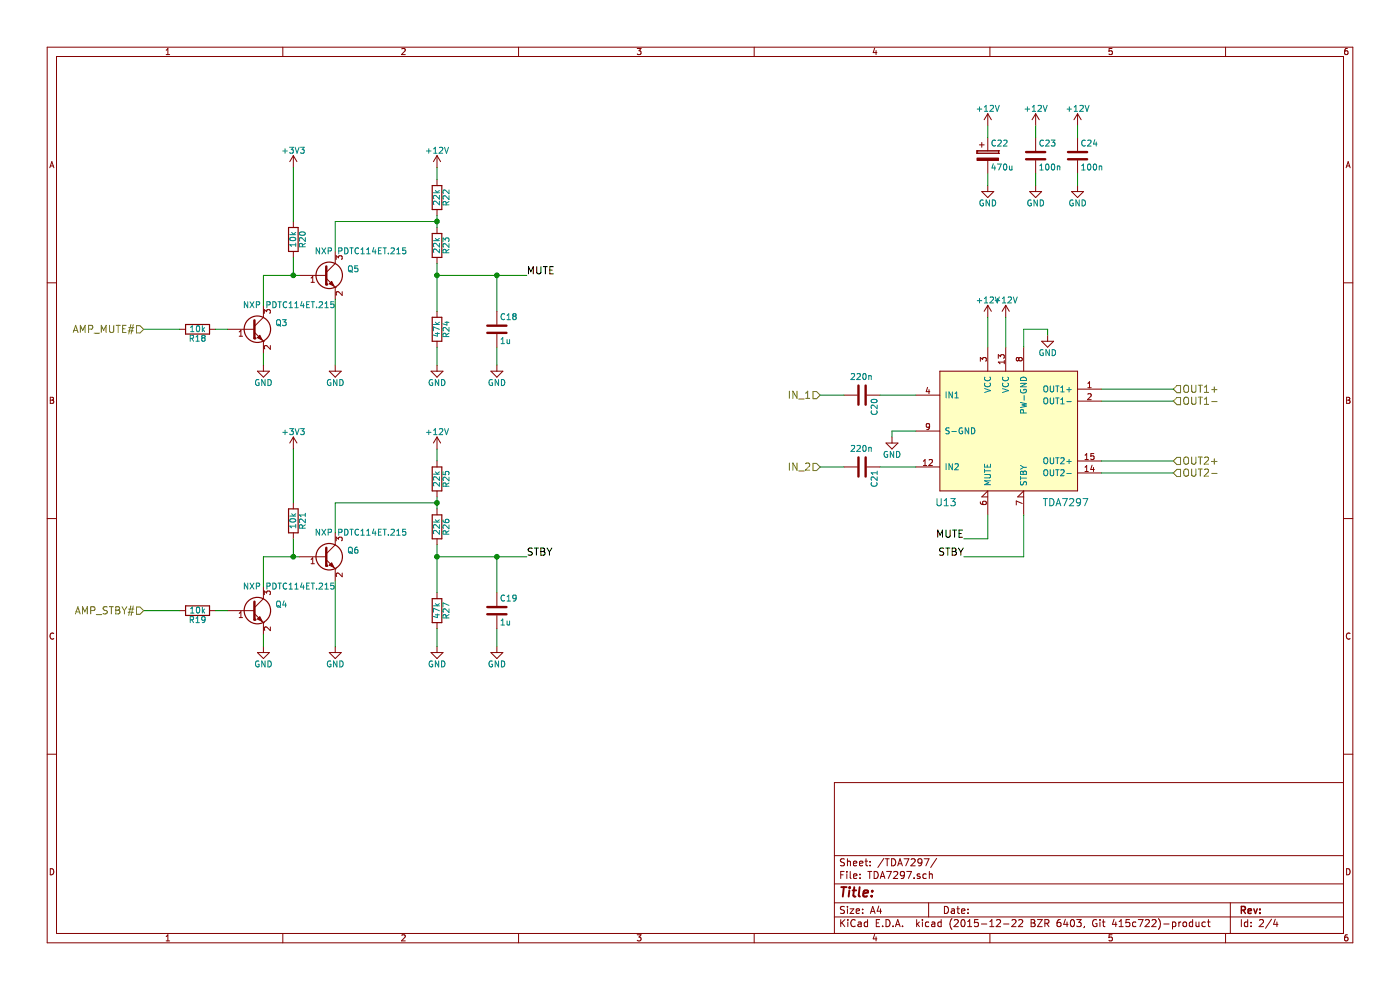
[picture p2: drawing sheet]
EESchema Schematic File Version 2
LIBS:power
LIBS:device
LIBS:transistors
LIBS:conn
LIBS:linear
LIBS:regul
LIBS:74xx
LIBS:cmos4000
LIBS:adc-dac
LIBS:memory
LIBS:xilinx
LIBS:microcontrollers
LIBS:dsp
LIBS:microchip
LIBS:analog_switches
LIBS:motorola
LIBS:texas
LIBS:intel
LIBS:audio
LIBS:interface
LIBS:digital-audio
LIBS:philips
LIBS:display
LIBS:cypress
LIBS:siliconi
LIBS:opto
LIBS:atmel
LIBS:contrib
LIBS:valves
LIBS:connectors
LIBS:ICs
LIBS:PowerAmps
LIBS:Spannungsregler
LIBS:stm32f4discovery
LIBS:Audioplayer_OG_Prototyp-cache
EELAYER 25 0
EELAYER END
$Descr A4 11693 8268
encoding utf-8
Sheet 2 4
Title ""
Date ""
Rev ""
Comp ""
Comment1 ""
Comment2 ""
Comment3 ""
Comment4 ""
$EndDescr
$Comp
L TDA7297 U13
U 1 1
P 7550 4900
F 0 "U13" H 7900 5600 60  0000 C CNN
F 1 "TDA7297" H 8900 5600 60  0000 C CNN
F 2 "TO_SOT_Packages_THT:Multiwatt_15_Vertical" H 7550 4900 60  0001 C CNN
F 3 "" H 7550 4900 60  0000 C CNN
	1    7550 4900
	1    0    0    -1  
$EndComp
Text HLabel 9800 3250 2    60   Input ~ 0
OUT1+
Text HLabel 9800 3350 2    60   Input ~ 0
OUT1-
Text HLabel 9800 3850 2    60   Input ~ 0
OUT2+
Text HLabel 9800 3950 2    60   Input ~ 0
OUT2-
Wire Wire Line
	9800 3250 9200 3250
Wire Wire Line
	9200 3350 9800 3350
Wire Wire Line
	9800 3850 9200 3850
Wire Wire Line
	9200 3950 9800 3950
$Comp
L +12V #PWR74
U 1 1
P 8250 2650
F 0 "#PWR74" H 8250 2500 50  0001 C CNN
F 1 "+12V" H 8250 2790 50  0000 C CNN
F 2 "" H 8250 2650 60  0000 C CNN
F 3 "" H 8250 2650 60  0000 C CNN
	1    8250 2650
	1    0    0    -1  
$EndComp
$Comp
L +12V #PWR75
U 1 1
P 8400 2650
F 0 "#PWR75" H 8400 2500 50  0001 C CNN
F 1 "+12V" H 8400 2790 50  0000 C CNN
F 2 "" H 8400 2650 60  0000 C CNN
F 3 "" H 8400 2650 60  0000 C CNN
	1    8400 2650
	1    0    0    -1  
$EndComp
$Comp
L GND #PWR78
U 1 1
P 8750 2800
F 0 "#PWR78" H 8750 2550 50  0001 C CNN
F 1 "GND" H 8750 2650 50  0000 C CNN
F 2 "" H 8750 2800 60  0000 C CNN
F 3 "" H 8750 2800 60  0000 C CNN
	1    8750 2800
	1    0    0    -1  
$EndComp
Wire Wire Line
	8750 2800 8750 2750
Wire Wire Line
	8750 2750 8550 2750
Wire Wire Line
	8550 2750 8550 2900
Wire Wire Line
	8400 2900 8400 2650
Wire Wire Line
	8250 2900 8250 2650
$Comp
L GND #PWR71
U 1 1
P 7450 3650
F 0 "#PWR71" H 7450 3400 50  0001 C CNN
F 1 "GND" H 7450 3500 50  0000 C CNN
F 2 "" H 7450 3650 60  0000 C CNN
F 3 "" H 7450 3650 60  0000 C CNN
	1    7450 3650
	1    0    0    -1  
$EndComp
Wire Wire Line
	7450 3650 7450 3600
Wire Wire Line
	7450 3600 7650 3600
$Comp
L Q_NPN_BEC Q5
U 1 1
P 2700 2300
F 0 "Q5" H 3000 2350 50  0000 R CNN
F 1 "NXP PDTC114ET.215" H 3400 2500 50  0000 R CNN
F 2 "TO_SOT_Packages_SMD:SOT-23_Handsoldering" H 2900 2400 29  0001 C CNN
F 3 "" H 2700 2300 60  0000 C CNN
	1    2700 2300
	1    0    0    -1  
$EndComp
$Comp
L Q_NPN_BEC Q3
U 1 1
P 2100 2750
F 0 "Q3" H 2400 2800 50  0000 R CNN
F 1 "NXP PDTC114ET.215" H 2800 2950 50  0000 R CNN
F 2 "TO_SOT_Packages_SMD:SOT-23_Handsoldering" H 2300 2850 29  0001 C CNN
F 3 "" H 2100 2750 60  0000 C CNN
	1    2100 2750
	1    0    0    -1  
$EndComp
$Comp
L GND #PWR59
U 1 1
P 2200 3050
F 0 "#PWR59" H 2200 2800 50  0001 C CNN
F 1 "GND" H 2200 2900 50  0000 C CNN
F 2 "" H 2200 3050 60  0000 C CNN
F 3 "" H 2200 3050 60  0000 C CNN
	1    2200 3050
	1    0    0    -1  
$EndComp
$Comp
L GND #PWR63
U 1 1
P 2800 3050
F 0 "#PWR63" H 2800 2800 50  0001 C CNN
F 1 "GND" H 2800 2900 50  0000 C CNN
F 2 "" H 2800 3050 60  0000 C CNN
F 3 "" H 2800 3050 60  0000 C CNN
	1    2800 3050
	1    0    0    -1  
$EndComp
Wire Wire Line
	2800 3050 2800 2500
Wire Wire Line
	2200 3050 2200 2950
Wire Wire Line
	2200 2300 2500 2300
Wire Wire Line
	2200 2300 2200 2550
$Comp
L R R20
U 1 1
P 2450 2000
F 0 "R20" V 2530 2000 50  0000 C CNN
F 1 "10k" V 2450 2000 50  0000 C CNN
F 2 "Resistors_SMD:R_0603_HandSoldering" V 2380 2000 30  0001 C CNN
F 3 "" H 2450 2000 30  0000 C CNN
	1    2450 2000
	1    0    0    -1  
$EndComp
Wire Wire Line
	2450 2300 2450 2150
Connection ~ 2450 2300
$Comp
L +3V3 #PWR61
U 1 1
P 2450 1400
F 0 "#PWR61" H 2450 1250 50  0001 C CNN
F 1 "+3V3" H 2450 1540 50  0000 C CNN
F 2 "" H 2450 1400 60  0000 C CNN
F 3 "" H 2450 1400 60  0000 C CNN
	1    2450 1400
	1    0    0    -1  
$EndComp
Wire Wire Line
	2450 1850 2450 1400
$Comp
L R R23
U 1 1
P 3650 2050
F 0 "R23" V 3730 2050 50  0000 C CNN
F 1 "22k" V 3650 2050 50  0000 C CNN
F 2 "Resistors_SMD:R_0603_HandSoldering" V 3580 2050 30  0001 C CNN
F 3 "" H 3650 2050 30  0000 C CNN
	1    3650 2050
	1    0    0    -1  
$EndComp
$Comp
L R R22
U 1 1
P 3650 1650
F 0 "R22" V 3730 1650 50  0000 C CNN
F 1 "22k" V 3650 1650 50  0000 C CNN
F 2 "Resistors_SMD:R_0603_HandSoldering" V 3580 1650 30  0001 C CNN
F 3 "" H 3650 1650 30  0000 C CNN
	1    3650 1650
	1    0    0    -1  
$EndComp
$Comp
L R R24
U 1 1
P 3650 2750
F 0 "R24" V 3730 2750 50  0000 C CNN
F 1 "47k" V 3650 2750 50  0000 C CNN
F 2 "Resistors_SMD:R_0603_HandSoldering" V 3580 2750 30  0001 C CNN
F 3 "" H 3650 2750 30  0000 C CNN
	1    3650 2750
	1    0    0    -1  
$EndComp
$Comp
L GND #PWR66
U 1 1
P 3650 3050
F 0 "#PWR66" H 3650 2800 50  0001 C CNN
F 1 "GND" H 3650 2900 50  0000 C CNN
F 2 "" H 3650 3050 60  0000 C CNN
F 3 "" H 3650 3050 60  0000 C CNN
	1    3650 3050
	1    0    0    -1  
$EndComp
Wire Wire Line
	3650 3050 3650 2900
Wire Wire Line
	3650 2200 3650 2600
Wire Wire Line
	3650 1900 3650 1800
$Comp
L +12V #PWR65
U 1 1
P 3650 1400
F 0 "#PWR65" H 3650 1250 50  0001 C CNN
F 1 "+12V" H 3650 1540 50  0000 C CNN
F 2 "" H 3650 1400 60  0000 C CNN
F 3 "" H 3650 1400 60  0000 C CNN
	1    3650 1400
	1    0    0    -1  
$EndComp
Wire Wire Line
	3650 1500 3650 1400
Wire Wire Line
	2800 1850 2800 2100
Wire Wire Line
	4150 2600 4150 2300
Wire Wire Line
	3650 2300 4400 2300
Connection ~ 3650 2300
$Comp
L GND #PWR69
U 1 1
P 4150 3050
F 0 "#PWR69" H 4150 2800 50  0001 C CNN
F 1 "GND" H 4150 2900 50  0000 C CNN
F 2 "" H 4150 3050 60  0000 C CNN
F 3 "" H 4150 3050 60  0000 C CNN
	1    4150 3050
	1    0    0    -1  
$EndComp
Wire Wire Line
	4150 2900 4150 3050
Wire Wire Line
	2800 1850 3650 1850
Connection ~ 3650 1850
$Comp
L R R18
U 1 1
P 1650 2750
F 0 "R18" V 1730 2750 50  0000 C CNN
F 1 "10k" V 1650 2750 50  0000 C CNN
F 2 "Resistors_SMD:R_0603_HandSoldering" V 1580 2750 30  0001 C CNN
F 3 "" H 1650 2750 30  0000 C CNN
	1    1650 2750
	0    1    1    0   
$EndComp
Wire Wire Line
	1800 2750 1900 2750
Wire Wire Line
	1200 2750 1500 2750
Text Label 8050 4500 2    60   ~ 0
MUTE
Wire Wire Line
	8050 4500 8250 4500
Wire Wire Line
	8250 4500 8250 4300
Wire Wire Line
	8550 4300 8550 4650
Wire Wire Line
	8550 4650 8050 4650
Text Label 8050 4650 2    60   ~ 0
STBY
$Comp
L Q_NPN_BEC Q6
U 1 1
P 2700 4650
F 0 "Q6" H 3000 4700 50  0000 R CNN
F 1 "NXP PDTC114ET.215" H 3400 4850 50  0000 R CNN
F 2 "TO_SOT_Packages_SMD:SOT-23_Handsoldering" H 2900 4750 29  0001 C CNN
F 3 "" H 2700 4650 60  0000 C CNN
	1    2700 4650
	1    0    0    -1  
$EndComp
$Comp
L Q_NPN_BEC Q4
U 1 1
P 2100 5100
F 0 "Q4" H 2400 5150 50  0000 R CNN
F 1 "NXP PDTC114ET.215" H 2800 5300 50  0000 R CNN
F 2 "TO_SOT_Packages_SMD:SOT-23_Handsoldering" H 2300 5200 29  0001 C CNN
F 3 "" H 2100 5100 60  0000 C CNN
	1    2100 5100
	1    0    0    -1  
$EndComp
$Comp
L GND #PWR60
U 1 1
P 2200 5400
F 0 "#PWR60" H 2200 5150 50  0001 C CNN
F 1 "GND" H 2200 5250 50  0000 C CNN
F 2 "" H 2200 5400 60  0000 C CNN
F 3 "" H 2200 5400 60  0000 C CNN
	1    2200 5400
	1    0    0    -1  
$EndComp
$Comp
L GND #PWR64
U 1 1
P 2800 5400
F 0 "#PWR64" H 2800 5150 50  0001 C CNN
F 1 "GND" H 2800 5250 50  0000 C CNN
F 2 "" H 2800 5400 60  0000 C CNN
F 3 "" H 2800 5400 60  0000 C CNN
	1    2800 5400
	1    0    0    -1  
$EndComp
Wire Wire Line
	2800 5400 2800 4850
Wire Wire Line
	2200 5400 2200 5300
Wire Wire Line
	2200 4650 2500 4650
Wire Wire Line
	2200 4650 2200 4900
$Comp
L R R21
U 1 1
P 2450 4350
F 0 "R21" V 2530 4350 50  0000 C CNN
F 1 "10k" V 2450 4350 50  0000 C CNN
F 2 "Resistors_SMD:R_0603_HandSoldering" V 2380 4350 30  0001 C CNN
F 3 "" H 2450 4350 30  0000 C CNN
	1    2450 4350
	1    0    0    -1  
$EndComp
Wire Wire Line
	2450 4650 2450 4500
Connection ~ 2450 4650
$Comp
L +3V3 #PWR62
U 1 1
P 2450 3750
F 0 "#PWR62" H 2450 3600 50  0001 C CNN
F 1 "+3V3" H 2450 3890 50  0000 C CNN
F 2 "" H 2450 3750 60  0000 C CNN
F 3 "" H 2450 3750 60  0000 C CNN
	1    2450 3750
	1    0    0    -1  
$EndComp
Wire Wire Line
	2450 4200 2450 3750
$Comp
L R R26
U 1 1
P 3650 4400
F 0 "R26" V 3730 4400 50  0000 C CNN
F 1 "22k" V 3650 4400 50  0000 C CNN
F 2 "Resistors_SMD:R_0603_HandSoldering" V 3580 4400 30  0001 C CNN
F 3 "" H 3650 4400 30  0000 C CNN
	1    3650 4400
	1    0    0    -1  
$EndComp
$Comp
L R R25
U 1 1
P 3650 4000
F 0 "R25" V 3730 4000 50  0000 C CNN
F 1 "22k" V 3650 4000 50  0000 C CNN
F 2 "Resistors_SMD:R_0603_HandSoldering" V 3580 4000 30  0001 C CNN
F 3 "" H 3650 4000 30  0000 C CNN
	1    3650 4000
	1    0    0    -1  
$EndComp
$Comp
L R R27
U 1 1
P 3650 5100
F 0 "R27" V 3730 5100 50  0000 C CNN
F 1 "47k" V 3650 5100 50  0000 C CNN
F 2 "Resistors_SMD:R_0603_HandSoldering" V 3580 5100 30  0001 C CNN
F 3 "" H 3650 5100 30  0000 C CNN
	1    3650 5100
	1    0    0    -1  
$EndComp
$Comp
L GND #PWR68
U 1 1
P 3650 5400
F 0 "#PWR68" H 3650 5150 50  0001 C CNN
F 1 "GND" H 3650 5250 50  0000 C CNN
F 2 "" H 3650 5400 60  0000 C CNN
F 3 "" H 3650 5400 60  0000 C CNN
	1    3650 5400
	1    0    0    -1  
$EndComp
Wire Wire Line
	3650 5400 3650 5250
Wire Wire Line
	3650 4550 3650 4950
Wire Wire Line
	3650 4250 3650 4150
$Comp
L +12V #PWR67
U 1 1
P 3650 3750
F 0 "#PWR67" H 3650 3600 50  0001 C CNN
F 1 "+12V" H 3650 3890 50  0000 C CNN
F 2 "" H 3650 3750 60  0000 C CNN
F 3 "" H 3650 3750 60  0000 C CNN
	1    3650 3750
	1    0    0    -1  
$EndComp
Wire Wire Line
	3650 3850 3650 3750
Wire Wire Line
	2800 4200 2800 4450
Wire Wire Line
	4150 4950 4150 4650
Wire Wire Line
	3650 4650 4400 4650
Connection ~ 3650 4650
$Comp
L GND #PWR70
U 1 1
P 4150 5400
F 0 "#PWR70" H 4150 5150 50  0001 C CNN
F 1 "GND" H 4150 5250 50  0000 C CNN
F 2 "" H 4150 5400 60  0000 C CNN
F 3 "" H 4150 5400 60  0000 C CNN
	1    4150 5400
	1    0    0    -1  
$EndComp
Wire Wire Line
	4150 5250 4150 5400
Wire Wire Line
	2800 4200 3650 4200
Connection ~ 3650 4200
$Comp
L R R19
U 1 1
P 1650 5100
F 0 "R19" V 1730 5100 50  0000 C CNN
F 1 "10k" V 1650 5100 50  0000 C CNN
F 2 "Resistors_SMD:R_0603_HandSoldering" V 1580 5100 30  0001 C CNN
F 3 "" H 1650 5100 30  0000 C CNN
	1    1650 5100
	0    1    1    0   
$EndComp
Wire Wire Line
	1800 5100 1900 5100
Wire Wire Line
	1200 5100 1500 5100
Text Label 4400 2300 0    60   ~ 0
MUTE
Text Label 4400 4650 0    60   ~ 0
STBY
Connection ~ 4150 4650
Connection ~ 4150 2300
Text HLabel 1200 2750 0    60   Input ~ 0
AMP_MUTE#
Text HLabel 1200 5100 0    60   Input ~ 0
AMP_STBY#
$Comp
L +12V #PWR72
U 1 1
P 8250 1050
F 0 "#PWR72" H 8250 900 50  0001 C CNN
F 1 "+12V" H 8250 1190 50  0000 C CNN
F 2 "" H 8250 1050 60  0000 C CNN
F 3 "" H 8250 1050 60  0000 C CNN
	1    8250 1050
	1    0    0    -1  
$EndComp
$Comp
L GND #PWR73
U 1 1
P 8250 1550
F 0 "#PWR73" H 8250 1300 50  0001 C CNN
F 1 "GND" H 8250 1400 50  0000 C CNN
F 2 "" H 8250 1550 60  0000 C CNN
F 3 "" H 8250 1550 60  0000 C CNN
	1    8250 1550
	1    0    0    -1  
$EndComp
$Comp
L CP C22
U 1 1
P 8250 1300
F 0 "C22" H 8275 1400 50  0000 L CNN
F 1 "470u" H 8275 1200 50  0000 L CNN
F 2 "Capacitors_ThroughHole:C_Radial_D10_L13_P5" H 8288 1150 30  0001 C CNN
F 3 "" H 8250 1300 60  0000 C CNN
	1    8250 1300
	1    0    0    -1  
$EndComp
Wire Wire Line
	8250 1150 8250 1050
Wire Wire Line
	8250 1450 8250 1550
$Comp
L C C23
U 1 1
P 8650 1300
F 0 "C23" H 8675 1400 50  0000 L CNN
F 1 "100n" H 8675 1200 50  0000 L CNN
F 2 "Capacitors_SMD:C_0805_HandSoldering" H 8688 1150 30  0001 C CNN
F 3 "" H 8650 1300 60  0000 C CNN
	1    8650 1300
	1    0    0    -1  
$EndComp
$Comp
L C C24
U 1 1
P 9000 1300
F 0 "C24" H 9025 1400 50  0000 L CNN
F 1 "100n" H 9025 1200 50  0000 L CNN
F 2 "Capacitors_SMD:C_0805_HandSoldering" H 9038 1150 30  0001 C CNN
F 3 "" H 9000 1300 60  0000 C CNN
	1    9000 1300
	1    0    0    -1  
$EndComp
$Comp
L +12V #PWR76
U 1 1
P 8650 1050
F 0 "#PWR76" H 8650 900 50  0001 C CNN
F 1 "+12V" H 8650 1190 50  0000 C CNN
F 2 "" H 8650 1050 60  0000 C CNN
F 3 "" H 8650 1050 60  0000 C CNN
	1    8650 1050
	1    0    0    -1  
$EndComp
$Comp
L +12V #PWR79
U 1 1
P 9000 1050
F 0 "#PWR79" H 9000 900 50  0001 C CNN
F 1 "+12V" H 9000 1190 50  0000 C CNN
F 2 "" H 9000 1050 60  0000 C CNN
F 3 "" H 9000 1050 60  0000 C CNN
	1    9000 1050
	1    0    0    -1  
$EndComp
$Comp
L GND #PWR77
U 1 1
P 8650 1550
F 0 "#PWR77" H 8650 1300 50  0001 C CNN
F 1 "GND" H 8650 1400 50  0000 C CNN
F 2 "" H 8650 1550 60  0000 C CNN
F 3 "" H 8650 1550 60  0000 C CNN
	1    8650 1550
	1    0    0    -1  
$EndComp
$Comp
L GND #PWR80
U 1 1
P 9000 1550
F 0 "#PWR80" H 9000 1300 50  0001 C CNN
F 1 "GND" H 9000 1400 50  0000 C CNN
F 2 "" H 9000 1550 60  0000 C CNN
F 3 "" H 9000 1550 60  0000 C CNN
	1    9000 1550
	1    0    0    -1  
$EndComp
Wire Wire Line
	8650 1150 8650 1050
Wire Wire Line
	8650 1450 8650 1550
Wire Wire Line
	9000 1550 9000 1450
Wire Wire Line
	9000 1150 9000 1050
$Comp
L C C20
U 1 1
P 7200 3300
F 0 "C20" H 7225 3400 50  0000 L CNN
F 1 "220n" V 7050 3200 50  0000 L CNN
F 2 "Capacitors_SMD:C_0603_HandSoldering" H 7238 3150 30  0001 C CNN
F 3 "" H 7200 3300 60  0000 C CNN
	1    7200 3300
	0    1    1    0   
$EndComp
$Comp
L C C21
U 1 1
P 7200 3900
F 0 "C21" H 7225 4000 50  0000 L CNN
F 1 "220n" V 7050 3800 50  0000 L CNN
F 2 "Capacitors_SMD:C_0603_HandSoldering" H 7238 3750 30  0001 C CNN
F 3 "" H 7200 3900 60  0000 C CNN
	1    7200 3900
	0    1    1    0   
$EndComp
Wire Wire Line
	7350 3300 7650 3300
Wire Wire Line
	7650 3900 7350 3900
Text HLabel 6850 3300 0    60   Input ~ 0
IN_1
Text HLabel 6850 3900 0    60   Input ~ 0
IN_2
Wire Wire Line
	6850 3900 7050 3900
Wire Wire Line
	7050 3300 6850 3300
$Comp
L C C18
U 1 1
P 4150 2750
F 0 "C18" H 4175 2850 50  0000 L CNN
F 1 "1u" H 4175 2650 50  0000 L CNN
F 2 "Capacitors_SMD:C_0603_HandSoldering" H 4188 2600 30  0001 C CNN
F 3 "" H 4150 2750 60  0000 C CNN
	1    4150 2750
	1    0    0    -1  
$EndComp
$Comp
L C C19
U 1 1
P 4150 5100
F 0 "C19" H 4175 5200 50  0000 L CNN
F 1 "1u" H 4175 5000 50  0000 L CNN
F 2 "Capacitors_SMD:C_0603_HandSoldering" H 4188 4950 30  0001 C CNN
F 3 "" H 4150 5100 60  0000 C CNN
	1    4150 5100
	1    0    0    -1  
$EndComp
$EndSCHEMATC
